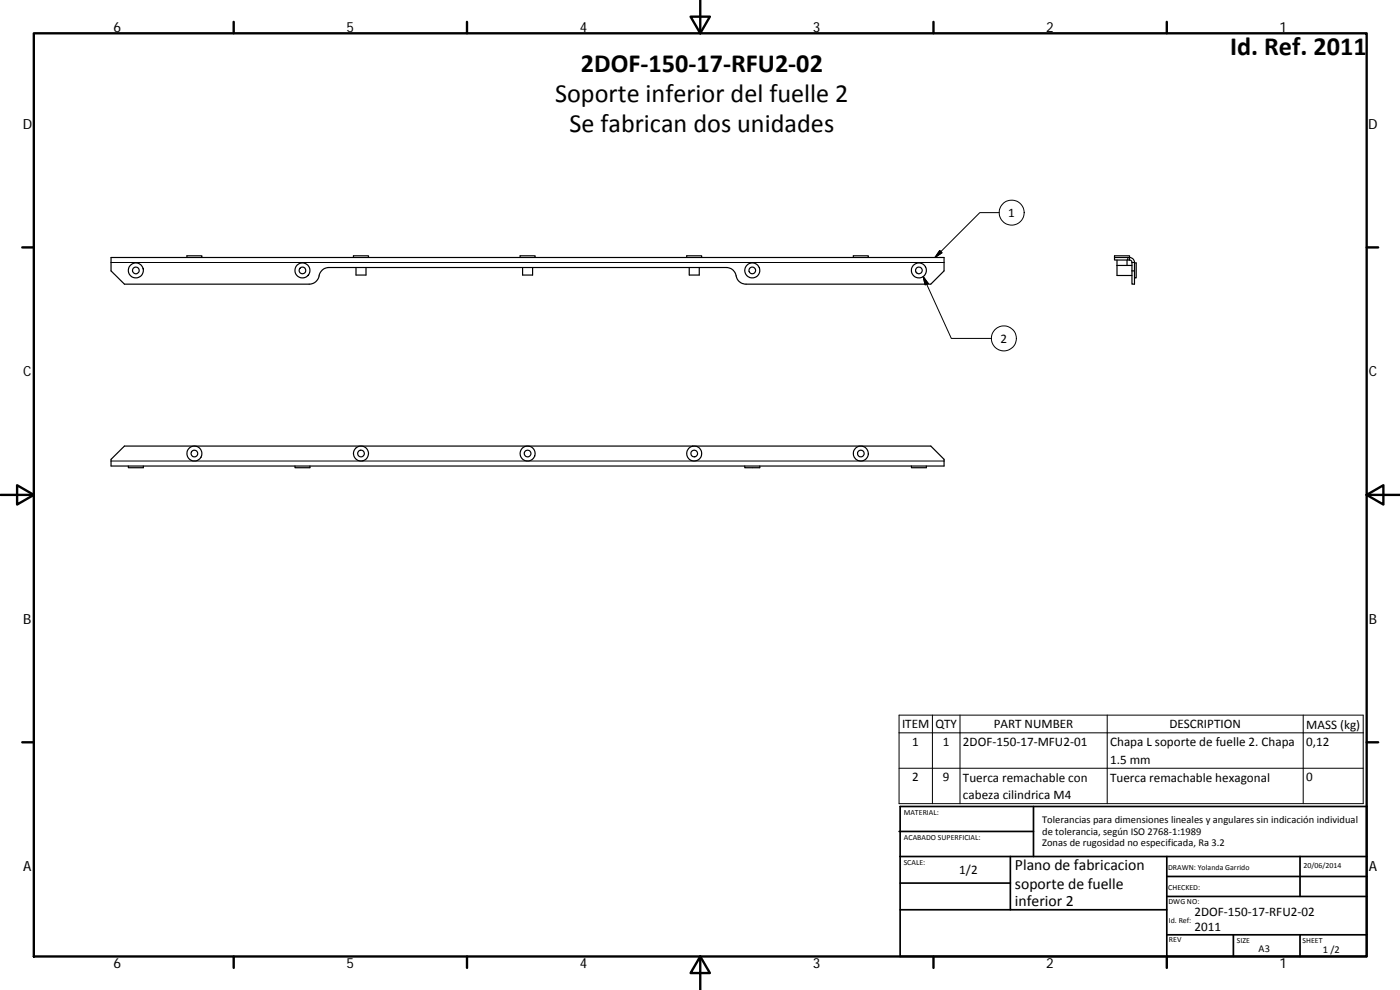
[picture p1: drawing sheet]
<svg xmlns="http://www.w3.org/2000/svg" width="420mm" height="297mm" viewBox="0 0 420 297" stroke-linecap="round" stroke-linejoin="round" font-family="sans-serif">
<g fill="none" stroke="#000" stroke-width=".36">
<path d="M33.3 77.3h250v4l-4 4h-55.4a3.3 3.3 0 0 1-3.2-3.3 2.92 2.92 0 0 0-2.7-1.7h-119.3a3.4 3.4 0 0 0-3.2 3.3 2.98 2.98 0 0 1-2.7 1.7h-55.5l-4-4zM56.1 77.3v-.5h4.5v.5M106.1 77.3v-.5h4.5v.5M156.1 77.3v-.5h4.5v.5M206.1 77.3v-.5h4.5v.5M256.1 77.3v-.5h4.5v.5M334.5 77.3v-.5h4.5v.5M334.5 77.3h4v.7h-4zM335.2 79.7h4.5M335.2 79.7v3h4.5M335.2 78v1.7M338.2 78v1.7"/>
<path d="M338.5 78h.7l.4 .4 .1 2.9M338.5 77.3h.5M339 77.3a1.48 1.48 0 0 1 1.5 1.5v6.5h-.8v-4M340.5 78.9h.5v4.5h-.5M106.8 80.3v2.2h3v-2.2M156.8 80.3v2.2h3v-2.2M206.9 80.3v2.2h3v-2.2M339.7 81.3h.8M33.3 137.8l4-4h242l4 4v2h-250zM38.5 139.8v.5h4.5v-.5M88.5 139.8v.5h4.5v-.5M223.5 139.8v.5h4.5v-.5"/>
<path d="M273.5 139.8v.5h4.5v-.5"/>
<circle cx="40.8" cy="81.1" r="1"/>
<circle cx="40.8" cy="81.2" r="2.24"/>
<circle cx="90.8" cy="81.1" r="2.26"/>
<circle cx="90.8" cy="81.2" r=".99"/>
<circle cx="225.8" cy="81.1" r="1"/>
<circle cx="225.8" cy="81.1" r="2.25"/>
<circle cx="275.8" cy="81.1" r="2.24"/>
<circle cx="275.8" cy="81.1" r="1"/>
<circle cx="58.3" cy="136.1" r="1"/>
<circle cx="58.3" cy="136.1" r="2.25"/>
<circle cx="108.3" cy="136.1" r="2.25"/>
<circle cx="108.3" cy="136.1" r="1"/>
<circle cx="158.3" cy="136.1" r="2.25"/>
<circle cx="158.3" cy="136.1" r="1.01"/>
<circle cx="208.3" cy="136.1" r="1"/>
<circle cx="208.3" cy="136.1" r="2.26"/>
<circle cx="258.3" cy="136.1" r="2.25"/>
<circle cx="258.4" cy="136.1" r="1"/>
</g>
<g fill="none" stroke="#000" stroke-width=".3">
<path d="M33.3 78.8h250M282 75.2l.7 .6-2.1 1.5zM299.9 63.8h-5.8l-13.5 13.5M339 77.3v.7M339.7 78.8h.8M277.1 83l8.4 18.5h12M277.1 83l1.5 2-1 .5zM33.3 138.3h250M269.8 214.6h139.3v26.5h-139.3zM269.8 219.9h139.3M279.8 214.6v26.5M288.1 214.6v26.5"/>
<path d="M332.3 214.6v26.5M391.1 214.6v26.5M269.8 230.5h139.3"/>
<circle cx="303.6" cy="63.8" r="3.8"/>
<circle cx="301.3" cy="101.5" r="3.7"/>
</g>
<g fill="none" stroke="#000" stroke-width=".71">
<path d="M10.1 10h400.1v277h-400.1zM70.1 6.6v3.4M140.2 6.6v3.4M207.3 5h5.8l-2.9 5zM210.2 0v10M280.2 6.6v3.4M350.2 6.6v3.4M6.7 74.2h3.4M410.2 74.2h3.4M.2 148.5h9.9M5.1 145.6l5 2.9-5 2.9zM410.2 148.5l5-2.9v5.8z"/>
<path d="M410.2 148.5h9.9M6.7 222.7h3.4M410.2 222.7h3.4M70.1 287v3.4M140.2 287v3.4M210.2 287l2.9 5h-5.8zM210.2 287v10M280.2 287v3.4M350.2 287v3.4"/>
</g>
<g fill="none" stroke="#000" stroke-width=".51">
<path d="M269.8 249.5h40.4M270.1 257h140.1M270.1 242h140.1v45h-140.1zM303.2 257v16M310.2 242v15M350.2 257v30M390.2 257v12M270.1 273h80.1M270.1 265h33.1M350.2 269h60M350.2 263h60M350.2 280.5h60"/>
<path d="M370.2 280.5v6.5M390.2 280.5v6.5"/>
</g>
<path d="M282 75.2l.7 .6-2.1 1.5zM277.1 83l1.5 2-1 .5z" fill="#000" stroke="#000" stroke-width=".3"/>
<g font-size="7.9">
<text x="369.2" y="16.4">Id. Ref. 2011</text>
<text x="174.3" y="21.5">2DOF‐150‐17‐RFU2‐02</text>
<text x="166.6" y="30.5">Soporte inferior del fuelle 2</text>
<text x="170.9" y="39.5">Se fabrican dos unidades</text>
</g>
<g font-size="4.7">
<text x="304.6" y="261.2">Plano de fabricacion</text>
<text x="304.6" y="266.6">soporte de fuelle</text>
<text x="304.6" y="272">inferior 2</text>
</g>
<g font-size="4.2">
<text x="34" y="9.6">6</text>
<text x="104" y="9.6">5</text>
<text x="174" y="9.6">4</text>
<text x="244" y="9.6">3</text>
<text x="314" y="9.6">2</text>
<text x="384" y="9.6">1</text>
<text x="6.8" y="38.7">D</text>
<text x="410.6" y="38.7">D</text>
<text x="7" y="112.9">C</text>
<text x="410.8" y="112.9">C</text>
<text x="7" y="187.1">B</text>
<text x="410.8" y="187.1">B</text>
<text x="7" y="261.3">A</text>
<text x="410.8" y="261.3">A</text>
<text x="34" y="290.4">6</text>
<text x="104" y="290.4">5</text>
<text x="174" y="290.4">4</text>
<text x="244" y="290.4">3</text>
<text x="314" y="290.4">2</text>
<text x="384" y="290.4">1</text>
</g>
<g font-size="3.9">
<text x="302.6" y="65.1">1</text>
<text x="300.3" y="102.8">2</text>
<text x="270.7" y="218.5">ITEM</text>
<text x="280.7" y="218.5">QTY</text>
<text x="298.2" y="218.5">PART NUMBER</text>
<text x="351" y="218.5">DESCRIPTION</text>
<text x="392" y="218.6">MASS (kg)</text>
<text x="273.8" y="223.8">1</text>
<text x="282.9" y="223.8">1</text>
<text x="289" y="223.8">2DOF‐150‐17‐MFU2‐01</text>
<text x="333.2" y="223.9">Chapa L soporte de fuelle 2. Chapa</text>
<text x="392" y="223.8">0,12</text>
<text x="333.2" y="229.2">1.5 mm</text>
<text x="273.8" y="234.4">2</text>
<text x="282.9" y="234.4">9</text>
<text x="289" y="234.5">Tuerca remachable con</text>
<text x="289" y="239.8">cabeza cilindrica M4</text>
<text x="333.2" y="234.5">Tuerca remachable hexagonal</text>
<text x="392" y="234.4">0</text>
<text x="287.9" y="262.1">1/2</text>
<text x="358.5" y="274.9">2DOF‐150‐17‐RFU2‐02</text>
<text x="358.5" y="279.4">2011</text>
</g>
<g font-size="3.1">
<text x="312.8" y="246.8">Tolerancias para dimensiones lineales y angulares sin indicación individual</text>
<text x="312.8" y="250.4">de tolerancia, según ISO 2768‐1:1989</text>
<text x="312.8" y="254">Zonas de rugosidad no especificada, Ra 3.2</text>
<text x="377.7" y="285.6">A3</text>
<text x="397" y="285.9">1 /2</text>
</g>
<g font-size="2.4">
<text x="271.2" y="244.4">MATERIAL:</text>
<text x="271.3" y="251.9">ACABADO SUPERFICIAL:</text>
<text x="271.2" y="259.7">SCALE:</text>
<text x="350.6" y="260.9">DRAWN: Yolanda Garrido</text>
<text x="391.2" y="260.6">20/06/2014</text>
<text x="350.6" y="267">CHECKED:</text>
<text x="350.7" y="271.4">DWG NO:</text>
<text x="350.8" y="276.8">Id. Ref:</text>
<text x="350.8" y="282.8">REV</text>
<text x="371.2" y="282.9">SIZE</text>
<text x="390.9" y="282.9">SHEET</text>
</g>
</svg>
